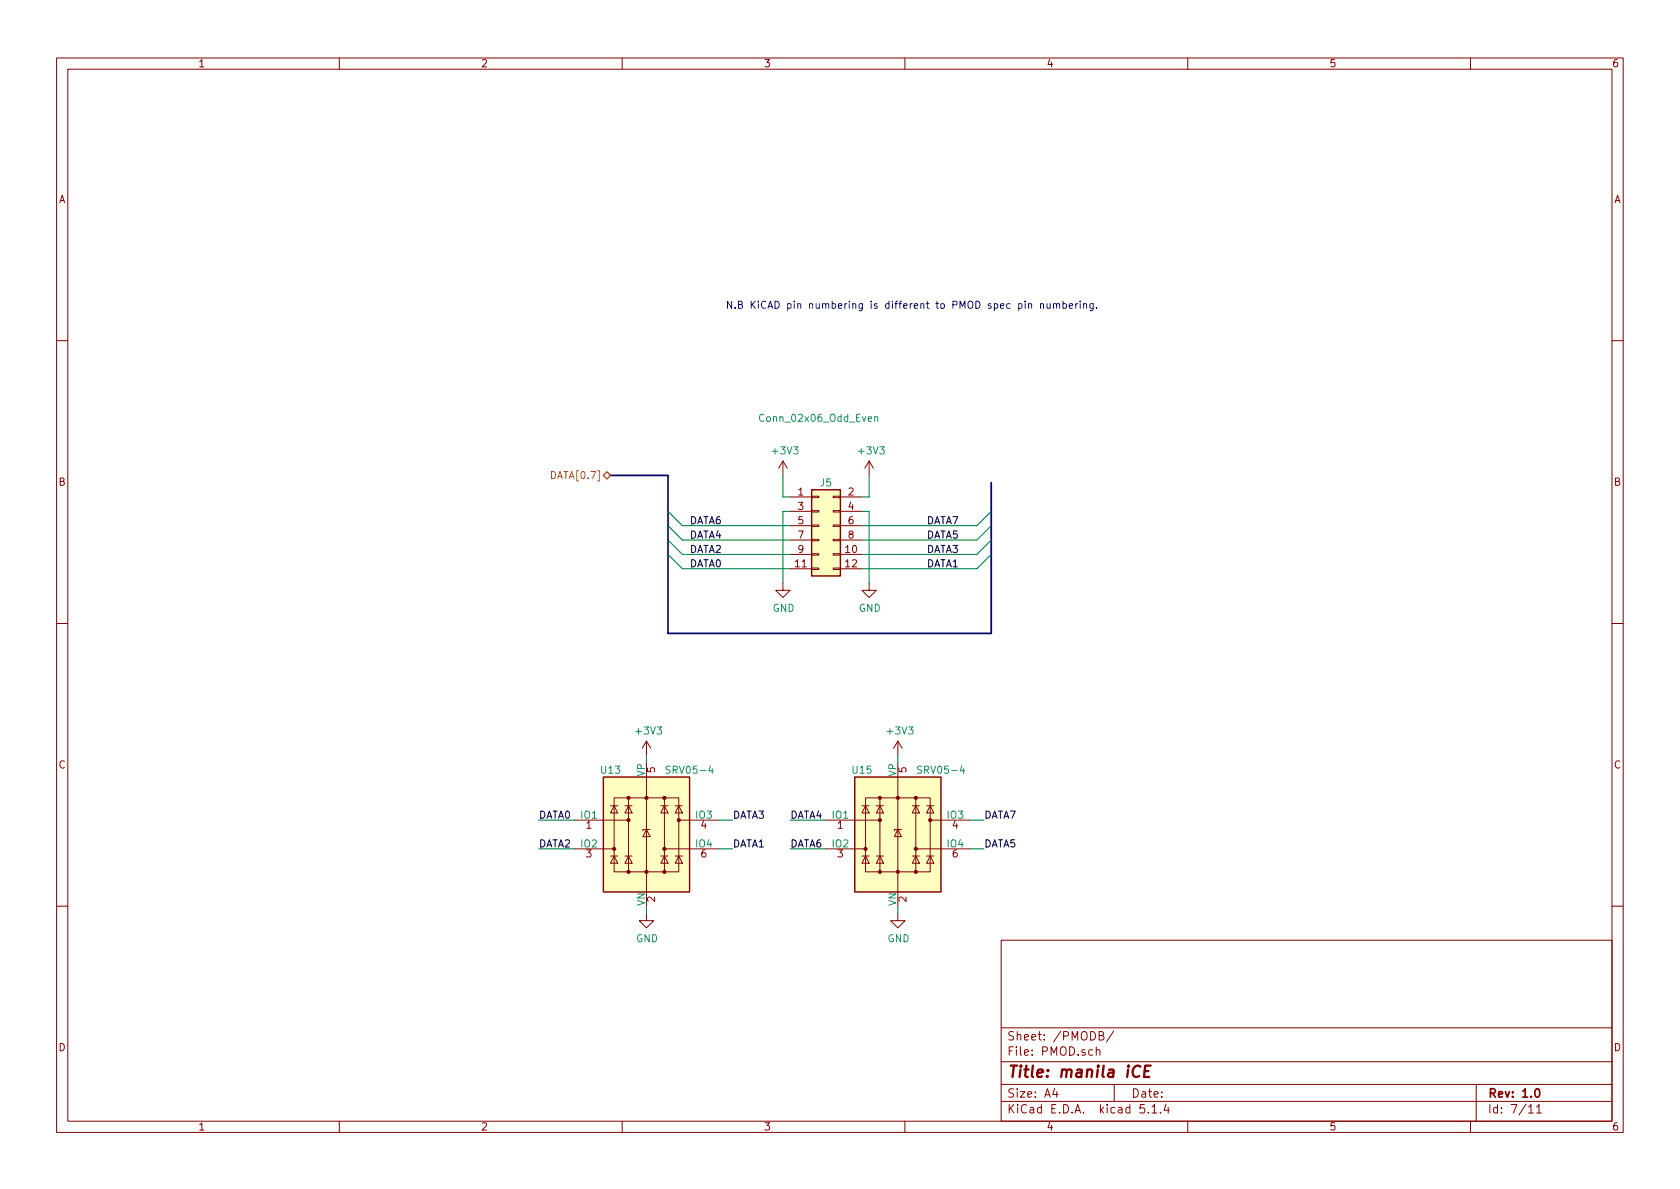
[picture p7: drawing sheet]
<svg xmlns="http://www.w3.org/2000/svg" width="297mm" height="210mm" viewBox="0 0 297 210" stroke-linecap="round" stroke-linejoin="round" font-family="sans-serif">
<g fill="none" stroke="#840000" stroke-width=".18">
<path d="M10 10.3h277v189.9h-277zM12 12.2h273v186.1h-273zM60 10.3v1.9M110 10.3v1.9M160 10.3v1.9M210 10.3v1.9M260 10.3v1.9M10 60.2h2M285 60.2h2M138.4 81.5l-.7 1.3M138.4 81.5v2.6M138.4 81.5l.8 1.3"/>
<path d="M139.7 87.9h3.8M139.7 98h3.8M139.7 90.4h3.8M139.7 93h3.8M139.7 95.5h3.8M143.5 97.9h1.3v.3h-1.3zM143.5 95.4h1.3v.2h-1.3zM143.5 90.3h1.3v.2h-1.3zM143.5 87.8h1.3v.2h-1.3zM143.5 92.8h1.3v.3h-1.3zM147.3 97.9h1.3v.3h-1.3zM147.3 95.4h1.3v.2h-1.3z"/>
<path d="M147.3 90.3h1.3v.2h-1.3zM147.3 87.8h1.3v.2h-1.3zM147.3 92.8h1.3v.3h-1.3zM148.6 87.9h3.8M148.6 98h3.8M148.6 90.4h3.8M148.6 93h3.8M148.6 95.5h3.8M153.7 81.5l-.8 1.3M153.7 81.5v2.6M153.7 81.5l.7 1.3M10 110.3h2"/>
<path d="M138.4 103.1v1.3h1.3l-1.3 1.3-1.2-1.3h1.2M139.7 100.6h3.8M143.5 100.5h1.3v.2h-1.3zM147.3 100.5h1.3v.2h-1.3zM148.6 100.6h3.8M153.7 103.1v1.3h1.2l-1.2 1.3-1.3-1.3h1.3M285 110.3h2M114.3 131.1v2.5M114.3 137.4v20.3M114.3 131.1l-.8 1.2M114.3 131.1l.8 1.2M158.7 131.1v2.5"/>
<path d="M158.7 137.4v20.3M158.7 131.1l-.7 1.2M158.7 131.1l.8 1.2M101.6 145h9.5M101.6 150.1h7M107.9 151.4h1.3M107.9 142.5h1.3M108.6 141.1h11.4v13.1h-11.4zM108.6 151.4l.6 1.2h-1.3zM108.6 142.5l.6 1.3h-1.3zM110.5 151.4h1.3M110.5 142.5h1.3"/>
<path d="M111.1 151.4l.7 1.2h-1.3zM111.1 142.5l.7 1.3h-1.3zM111.1 141.1v13.1M114.3 146.7l.6 1.2h-1.2zM114.9 146.7h-1.2v.2M116.8 151.4h1.3M116.8 142.5h1.3M117.5 151.4l.6 1.2h-1.3zM117.5 142.5l.6 1.3h-1.3zM117.5 141.1v13.1M117.5 150.1h9.5M119.4 151.4h1.2"/>
<path d="M119.4 142.5h1.2M120 151.4l.6 1.2h-1.2zM120 142.5l.6 1.3h-1.2zM120 145h7M146 145h9.6M146 150.1h7M152.4 151.4h1.3M152.4 142.5h1.3M153 141.1h11.5v13.1h-11.5zM153 151.4l.7 1.2h-1.3zM153 142.5l.7 1.3h-1.3zM154.9 151.4h1.3"/>
<path d="M154.9 142.5h1.3M155.6 151.4l.6 1.2h-1.3zM155.6 142.5l.6 1.3h-1.3zM155.6 141.1v13.1M158.7 146.7l.7 1.2h-1.3zM159.4 146.7h-1.3v.2M161.3 151.4h1.3M161.3 142.5h1.3M161.9 151.4l.7 1.2h-1.3zM161.9 142.5l.7 1.3h-1.3zM161.9 150.1h9.5M161.9 141.1v13.1"/>
<path d="M163.8 151.4h1.3M163.8 142.5h1.3M164.5 151.4l.6 1.2h-1.3zM164.5 142.5l.6 1.3h-1.3zM164.5 145h6.9M10 160.2h2M114.3 161.5v1.3h1.3l-1.3 1.3-1.3-1.3h1.3M158.7 161.5v1.3h1.3l-1.3 1.3-1.2-1.3h1.2M177 166.3h108v32h-108zM285 160.2h2M60 198.3v1.9M110 198.3v1.9"/>
<path d="M160 198.3v1.9M177 194.8h108M177 191.8h108M177 187.8h108M177 181.8h108M186.5 192.5l-.4 1h1M186.8 193v1M193.8 185.7h.1a.37 .37 0 0 1 .6 .1v.8M193.8 185.1v1.5M194.3 183.1h.5l.2-.1 .1-.3-.3-.3h-.5v1.5h.6l.3-.3a.41 .41 0 0 0-.4-.5M196.9 182.3l-1.3 2M197 191.8v3"/>
<path d="M202.3 195.3h-.7l-.1 .7 .3-.1 .5 .1 .1 .2-.1 .5-.2 .1-.6-.1M203 196.7v.1M203.7 195.8l.4-.5v1.5M203.7 196.8h.8M205.2 196.7v.1M206.2 195.2l-.4 1.1h1M206.6 195.8v1M210 198.3v1.9M260 198.3v1.9M261 191.8v6.5M270.3 195.8l.4-.5v1.5M270.3 196.8h.8"/>
<path d="M271.7 195.8l.4-.5v1.5M271.7 196.8h.8"/>
</g>
<path d="M271.5 192.7l.2-.2a.81 .81 0 0 1 .6 .6 .81 .81 0 0 1-.3 .8l-.1 .1a.79 .79 0 0 1-.4-1.3z" fill="none" stroke="#840000" stroke-width=".3"/>
<path d="M201.6 188.6a.88 .88 0 0 0-1 0 .88 .88 0 0 0-.3 1 .7 .7 0 0 0 .3 .8 .7 .7 0 0 0 .8-.1M202.4 189.4h.6M203.5 188.4h-1l-.2 2h.9" fill="none" stroke="#840000" stroke-width=".41"/>
<g fill="#ffffc2" stroke="#ffffc2" stroke-width=".18">
<path d="M143.5 86.6h5.1v15.2h-5.1z"/>
<path d="M106.7 137.4h15.2v20.3h-15.2z"/>
<path d="M151.1 137.4h15.3v20.3h-15.3z"/>
</g>
<path d="M143.5 86.6h5.1v15.2h-5.1zM106.7 137.4h15.2v20.3h-15.2zM151.1 137.4h15.3v20.3h-15.3z" fill="none" stroke="#840000" stroke-width=".25"/>
<path d="M154.7 73.8l.1-.1h.3l.1 .8M154.7 73.7v.8M118.5 135.6l-.5-.1-.2 .2 .1 .3 .5 .3v.3l-.2 .1h-.4M125.6 135.4l-.3 .9h.8M162.9 135.6l-.4-.1-.3 .2 .1 .3 .6 .3v.3l-.2 .1h-.5M170.1 135.4l-.3 .9h.8" fill="none" stroke="#008484" stroke-width=".18"/>
<g fill="#840000" stroke="#840000" stroke-width=".18">
<circle cx="108.6" cy="150.1" r=".28"/>
<circle cx="111.1" cy="154.2" r=".28"/>
<circle cx="111.1" cy="145" r=".28"/>
<circle cx="111.1" cy="141.1" r=".28"/>
<circle cx="114.3" cy="154.2" r=".28"/>
<circle cx="114.3" cy="141.1" r=".28"/>
<circle cx="117.5" cy="154.2" r=".28"/>
<circle cx="117.5" cy="150.1" r=".28"/>
<circle cx="117.5" cy="141.1" r=".28"/>
<circle cx="120" cy="145" r=".28"/>
<circle cx="153" cy="150.1" r=".28"/>
<circle cx="155.6" cy="154.2" r=".28"/>
<circle cx="155.6" cy="145" r=".28"/>
<circle cx="155.6" cy="141.1" r=".28"/>
<circle cx="158.7" cy="154.2" r=".28"/>
<circle cx="158.7" cy="141.1" r=".28"/>
<circle cx="161.9" cy="154.2" r=".28"/>
<circle cx="161.9" cy="150.1" r=".28"/>
<circle cx="161.9" cy="141.1" r=".28"/>
<circle cx="164.5" cy="145" r=".28"/>
</g>
<path d="M107.9 84.1h10.2v27.9h57.2v-26.7" fill="none" stroke="#000084" stroke-width=".3"/>
<g fill="none" stroke="#008400" stroke-width=".18">
<path d="M118.1 90.4l2.5 2.6h19.1M118.1 93l2.5 2.5h19.1M118.1 95.5l2.5 2.5h19.1M118.1 98l2.5 2.6h19.1M138.4 84.1v3.8h1.3M139.7 90.4h-1.3v12.7M152.4 90.4h1.3v12.7M153.7 84.1v3.8h-1.3M175.3 90.4l-2.6 2.6h-20.3M175.3 93l-2.6 2.5h-20.3M175.3 95.5l-2.6 2.5h-20.3M175.3 98l-2.6 2.6h-20.3"/>
<path d="M114.3 133.6v1.3M158.7 133.6v1.3M95.2 145h6.4M95.2 150.1h6.4M127 145h2.5M127 150.1h2.5M139.7 145h6.3M139.7 150.1h6.3M171.4 145h2.6M171.4 150.1h2.6M114.3 160.3v1.2M158.7 160.3v1.2"/>
</g>
<path d="M106.7 84.1l.6-.7 .6 .7-.6 .6z" fill="none" stroke="#848400" stroke-width=".25"/>
<g fill="none" stroke="#0000c2" stroke-width=".18">
<path d="M181.9 53.8l.1-.1h.3l.1 .8M184 53.8l.1-.1h.4v.8M184 53.7v.8M185.1 53.7l.1 .8h.3l.2-.1M185.7 53.7v.8M186.3 53.8l.2-.1h.3v.8M186.3 53.7v.8M186.8 53.9l.2-.2h.3l.1 .8M188 53.7h.3l.3 .2-.2 .6h-.4M188 53.3v1.2M189.1 54.1l.6-.1-.1-.3h-.4l-.1 .2v.6h.5M190.2 53.7v.8"/>
<path d="M190.6 53.7l-.4 .2M191 53.3v.1M191 53.7v.8M191.6 53.8l.2-.1h.3v.8M191.6 53.7v.8M193.3 53.7v1l-.3 .3-.3-.1M193.3 53.7h-.4l-.2 .2 .1 .6h.5M193.9 54.4v.1"/>
</g>
<text font-size="2.8" fill="#840000" x="178" y="190.5">Title: manila iCE</text>
<g font-size="2.1" fill="#840000">
<text x="178" y="184">Sheet: /PMODB/</text>
<text x="178" y="186.7">File: PMOD.sch</text>
<text x="178" y="196.9">KiCad E.D.A. kicad 5.1.4</text>
<text x="178" y="194.1">Size: A4</text>
<text x="200" y="194.1">Date:</text>
<text x="263" y="194.1">Rev: 1.0</text>
<text x="263" y="196.9">Id: 7/11</text>
</g>
<g font-size="1.8" fill="#840000">
<text x="35" y="11.9">1</text>
<text x="85" y="11.9">2</text>
<text x="135" y="11.9">3</text>
<text x="185" y="11.9">4</text>
<text x="235" y="11.9">5</text>
<text x="285" y="11.9">6</text>
<text x="10.4" y="35.9">A</text>
<text x="285.4" y="35.9">A</text>
<text x="10.4" y="85.9">B</text>
<text x="141.1" y="87.6">1</text>
<text x="150" y="87.6">2</text>
<text x="285.4" y="85.9">B</text>
<text x="141.1" y="90.2">3</text>
<text x="141.1" y="92.7">5</text>
<text x="141.1" y="95.2">7</text>
<text x="150" y="90.2">4</text>
<text x="150" y="92.7">6</text>
<text x="150" y="95.2">8</text>
<text x="140.6" y="100.3">11</text>
<text x="141.1" y="97.8">9</text>
<text x="149.5" y="97.8">10</text>
<text x="149.5" y="100.3">12</text>
<text x="10.4" y="135.9">C</text>
<text x="115.8" y="136.6" transform="rotate(-90 115.8 136.6)">5</text>
<text x="160.3" y="136.6" transform="rotate(-90 160.3 136.6)">5</text>
<text x="285.4" y="135.9">C</text>
<text x="103.7" y="146.6">1</text>
<text x="124" y="146.6">4</text>
<text x="148.1" y="146.6">1</text>
<text x="168.4" y="146.6">4</text>
<text x="103.7" y="151.6">3</text>
<text x="124" y="151.6">6</text>
<text x="148.1" y="151.6">3</text>
<text x="168.4" y="151.6">6</text>
<text x="115.8" y="159.5" transform="rotate(-90 115.8 159.5)">2</text>
<text x="160.3" y="159.5" transform="rotate(-90 160.3 159.5)">2</text>
<text x="10.4" y="185.9">D</text>
<text x="285.4" y="185.9">D</text>
<text x="35" y="199.9">1</text>
<text x="85" y="199.9">2</text>
<text x="135" y="199.9">3</text>
<text x="185" y="199.9">4</text>
<text x="235" y="199.9">5</text>
<text x="285" y="199.9">6</text>
</g>
<text font-size="1.8" fill="#0000c2" x="128.3" y="54.6">N.B KiCAD pin numbering is different to PMOD spec pin numbering.</text>
<g font-size="1.8" fill="#008484">
<text x="134.7" y="74.6">Conn_02x06_Odd_Even</text>
<text x="136.7" y="80.4">+3V3</text>
<text x="152" y="80.4">+3V3</text>
<text x="145.1" y="86">J5</text>
<text x="136.6" y="108.2">GND</text>
<text x="151.8" y="108.2">GND</text>
<text x="112.6" y="129.9">+3V3</text>
<text x="157" y="129.9">+3V3</text>
<text x="106.3" y="136.8">U13</text>
<text x="114" y="137.3" transform="rotate(-90 114 137.3)">VP</text>
<text x="118.3" y="136.8">SRV05-4</text>
<text x="150.8" y="136.8">U15</text>
<text x="158.5" y="137.3" transform="rotate(-90 158.5 137.3)">VP</text>
<text x="162.8" y="136.8">SRV05-4</text>
<text x="102.7" y="144.8">IO1</text>
<text x="102.7" y="149.9">IO2</text>
<text x="123" y="144.8">IO3</text>
<text x="123" y="149.9">IO4</text>
<text x="147.2" y="144.8">IO1</text>
<text x="147.2" y="149.9">IO2</text>
<text x="167.5" y="144.8">IO3</text>
<text x="167.5" y="149.9">IO4</text>
<text x="114" y="160.2" transform="rotate(-90 114 160.2)">VN</text>
<text x="158.5" y="160.2" transform="rotate(-90 158.5 160.2)">VN</text>
<text x="112.5" y="166.6">GND</text>
<text x="156.9" y="166.6">GND</text>
</g>
<text font-size="1.8" fill="#848400" x="97.9" y="84.7">DATA[0.7]</text>
<g font-size="1.8">
<text x="121.9" y="95.2">DATA4</text>
<text x="121.9" y="92.7">DATA6</text>
<text x="163.8" y="95.2">DATA5</text>
<text x="163.8" y="92.7">DATA7</text>
<text x="121.9" y="100.3">DATA0</text>
<text x="121.9" y="97.8">DATA2</text>
<text x="163.8" y="100.3">DATA1</text>
<text x="163.8" y="97.8">DATA3</text>
<text x="95.2" y="149.9">DATA2</text>
<text x="95.2" y="144.8">DATA0</text>
<text x="129.5" y="149.9">DATA1</text>
<text x="129.5" y="144.8">DATA3</text>
<text x="139.7" y="149.9">DATA6</text>
<text x="139.7" y="144.8">DATA4</text>
<text x="174" y="149.9">DATA5</text>
<text x="174" y="144.8">DATA7</text>
</g>
</svg>
